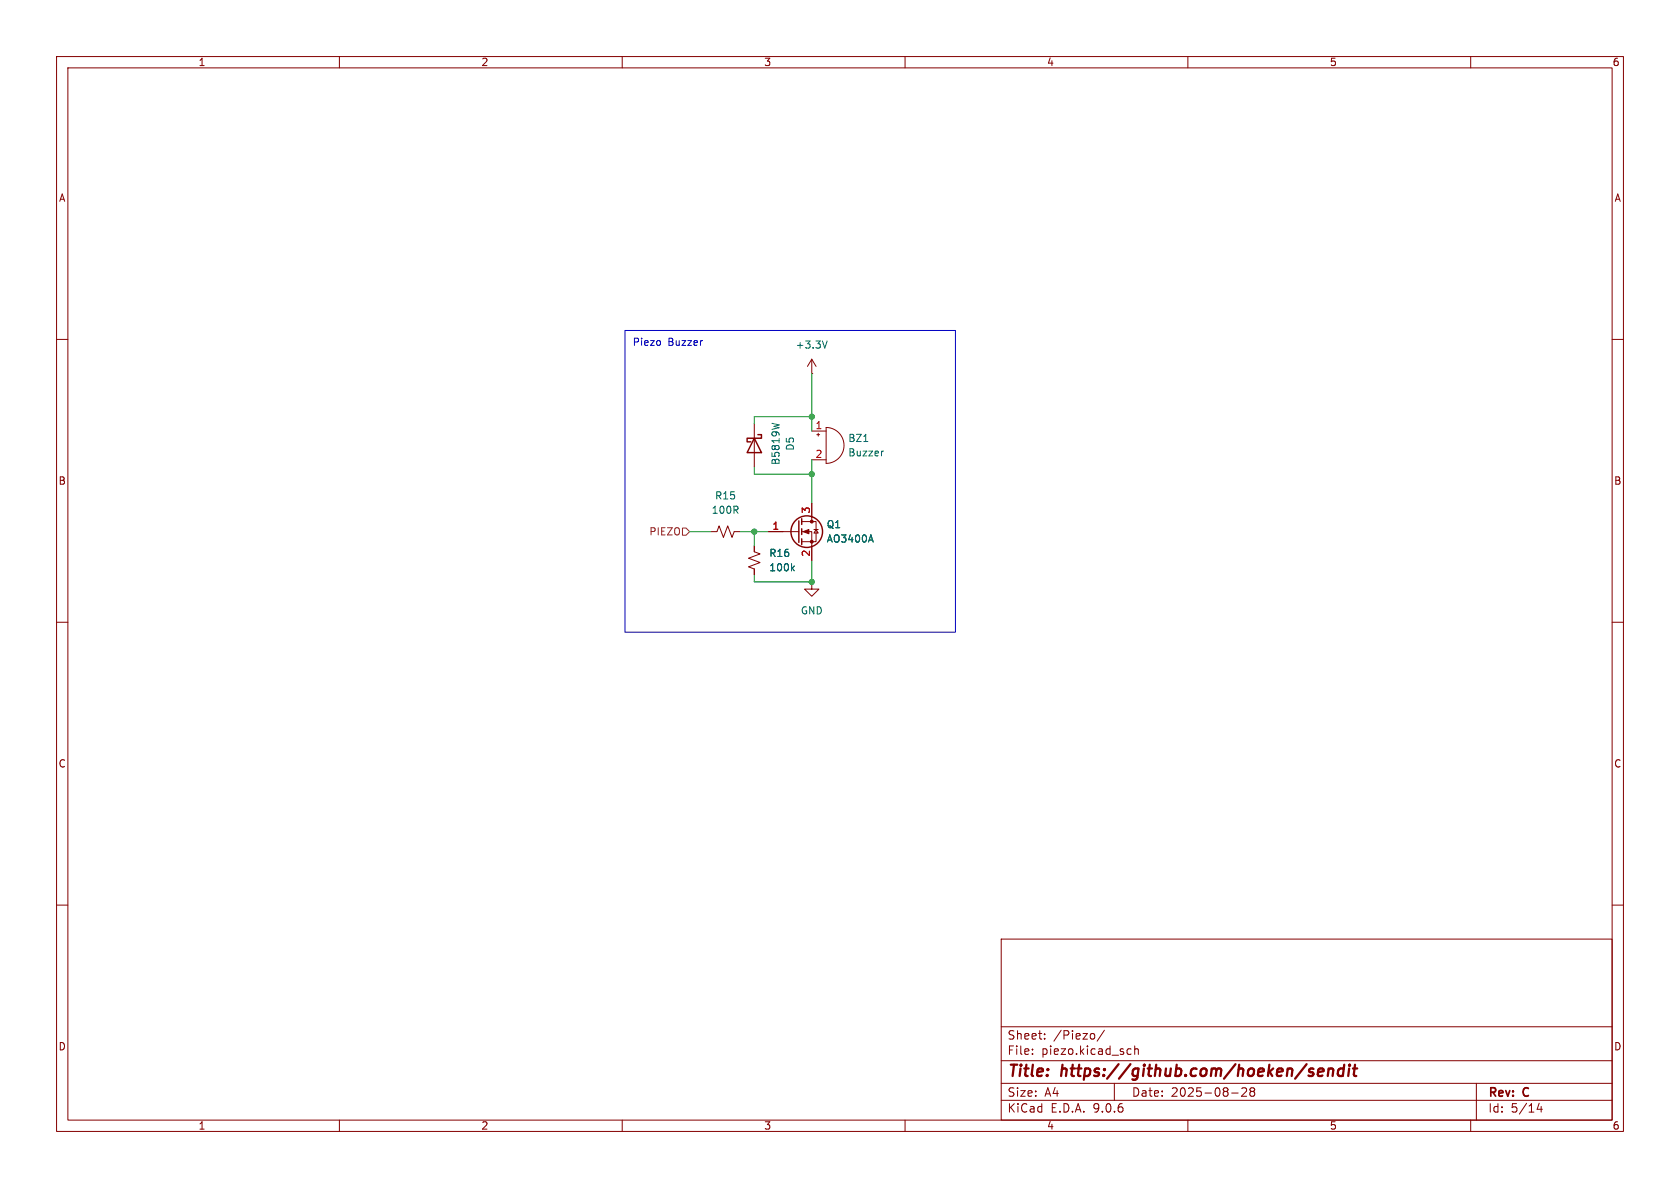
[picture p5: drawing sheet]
<svg xmlns="http://www.w3.org/2000/svg" width="297mm" height="210mm" viewBox="0 0 297 210" stroke-linecap="round" stroke-linejoin="round" font-family="sans-serif">
<g fill="none" stroke="#840000" stroke-width=".18">
<path d="M10 10h277v190h-277zM12 12h273v186h-273zM60 10v2M110 10v2M160 10v2M210 10v2M260 10v2M10 60h2M133.3 74.9v7.7M143.5 66h.1M143.5 63.5v2.5M143.5 76.2h2.5"/>
<path d="M143.5 63.5l-.8 1.3M143.5 63.5l.8 1.3M144.4 76.8h.5M144.7 76.6v.5M146 75.6a3.2 3.2 0 0 1 3.2 3.1 3.2 3.2 0 0 1-3.2 3.2zM285 60h2M125.7 94h1l.4-1 .8 2 .8-2 .7 2 .4-1h1M133.3 96.5v1l1.1 .4-2.1 .8 2.1 .7-2.1 .8 1 .4v1M135.9 94h5.3M141.7 92.2h2.6v3.6h-2.6M141.7 94h1.8v5.1M143.5 88.9v3.3"/>
<path d="M143.5 81.3h2.5M143.9 93.6h.8M144.3 93.6l.4 .6h-.8zM10 110h2M143.5 102.9v1.2h1.3l-1.3 1.3-1.3-1.3h1.3M143.5 102.9h.1M285 110h2M10 160h2M177 166h108v32h-108zM285 160h2M60 198v2M110 198v2"/>
<path d="M160 198v2M177 194.5h108M177 191.5h108M177 187.5h108M177 181.5h108M182.5 186.3v.1M182.5 185.5v.1M184.7 183.6v.1M184.7 182.8v.1M193.2 182.7l.3 .3v.4l-.3 .3M195.2 182.1l-1.2 2M197 191.5v3"/>
<path d="M199.5 185.4l.5 .1M200 186.3l-.5 .1M200.6 185.5l.2-.1 .4 .1v.9M200.6 184.9v1.5M210 198v2M217.7 193.2h1.2M220.3 192.4v.5l-.8 .9h.9M221 192.4v.3l.2 .2M221.2 192.9l-.2 .3v.5l.2 .1 .5-.1 .1-.2-.1-.4-.2-.2M221.2 192.9h.3M221.7 192.4l.1 .3-.3 .2M260 198v2"/>
<path d="M261 191.5v6.5M272.1 195l-.4 1.1h1M272.5 195.6v1"/>
</g>
<path d="M233 189.5l1-.1-.1-.4-.1-.1-.6 .1-.2 .9 .2 .3 .6-.1M234.9 189.1a.49 .49 0 0 1 .8 .1l-.1 1M234.9 188.9l-.2 1.3M237.6 189a.66 .66 0 0 0-1 .3l-.1 .5 .1 .3 .2 .1 .6-.1M237.6 188.2l-.2 2M238.5 188.9l-.2 1.3M238.6 188.2v.2M238.6 188.2l-.1 .1 .1 .1M238.6 188.2l.1 .1-.1 .1M239.2 188.9h.7M239.6 188.2l-.3 1.7 .1 .2 .4 .1" fill="none" stroke="#840000" stroke-width=".4"/>
<path d="M136.5 74.8l1.2 .3M146.2 60.3l-.4 1.2M152.7 78h.7M156.2 79.7l-.2 .1M154 94.6l.4 1.2M140.1 100.4l.3 .5M140.4 100.1l-.5 .4" fill="none" stroke="#006464" stroke-width=".18"/>
<g fill="none" stroke="#840000" stroke-width=".25">
<path d="M133.3 77.5l1.3 2.5h-2.5zM134 76.8h.6v.7h-2.5v.6h.6M141.2 92.1v3.8M141.7 91.7v1M141.7 93.5v1M141.7 95.3v1"/>
<circle cx="142.6" cy="94" r="2.79"/>
</g>
<g fill="#840000" stroke="#840000" stroke-width=".18">
<path d="M142 94l1-.4v.8z"/>
<circle cx="143.5" cy="92.2" r=".25"/>
<circle cx="143.5" cy="95.8" r=".25"/>
</g>
<path d="M120.6 93.3h.7l.6 .7-.6 .6h-.7z" fill="none" stroke="#725600" stroke-width=".18"/>
<path d="M143.5 66v10.2M143.5 73.7h-10.2v1.2M121.9 94h3.8M130.8 94h5.1M133.3 82.6v1.2h10.2M133.3 94v2.5M143.5 81.3v7.6M143.5 99.1v3.8h-10.2v-1.3" fill="none" stroke="#009600" stroke-width=".18"/>
<path d="M110.5 58.4h58.4v53.4h-58.4zM116.7 60.3v.6M124.1 60.2h.1" fill="none" stroke="#0000c2" stroke-width=".18"/>
<g fill="#009600" stroke="#009600" stroke-width=".18">
<circle cx="143.5" cy="83.8" r=".46"/>
<circle cx="143.5" cy="73.7" r=".46"/>
<circle cx="143.5" cy="102.9" r=".46"/>
<circle cx="133.3" cy="94" r=".46"/>
</g>
<g font-size="2.8" fill="#840000">
<text x="178" y="190.9">Title:</text>
<text x="187.7" y="190.9">https://github.com/hoeken/sendit</text>
</g>
<g font-size="2.1" fill="#840000">
<text x="178" y="184">Sheet:</text>
<text x="186.2" y="184">/Piezo/</text>
<text x="178" y="186.7">File:</text>
<text x="184.1" y="186.7">piezo.kicad_sch</text>
<text x="178" y="196.9">KiCad</text>
<text x="178" y="194.1">Size:</text>
<text x="184.7" y="194.1">A4</text>
<text x="185.7" y="196.9">E.D.A.</text>
<text x="193.3" y="196.9">9.0.6</text>
<text x="200" y="194.1">Date:</text>
<text x="207" y="194.1">2025-08-28</text>
<text x="263" y="194.3">Rev:</text>
<text x="263" y="196.9">Id:</text>
<text x="267.1" y="196.9">5/14</text>
<text x="269.4" y="194.3">C</text>
</g>
<g font-size="1.8" fill="#840000">
<text x="35" y="11.9">1</text>
<text x="85" y="11.9">2</text>
<text x="135" y="11.9">3</text>
<text x="185" y="11.9">4</text>
<text x="235" y="11.9">5</text>
<text x="285" y="11.9">6</text>
<text x="10.3" y="35.9">A</text>
<text x="285.3" y="35.9">A</text>
<text x="10.3" y="85.9">B</text>
<text x="285.3" y="85.9">B</text>
<text x="10.3" y="135.9">C</text>
<text x="285.3" y="135.9">C</text>
<text x="10.3" y="185.9">D</text>
<text x="285.3" y="185.9">D</text>
<text x="35" y="199.9">1</text>
<text x="85" y="199.9">2</text>
<text x="135" y="199.9">3</text>
<text x="185" y="199.9">4</text>
<text x="235" y="199.9">5</text>
<text x="285" y="199.9">6</text>
</g>
<g font-size="1.8" fill="#0000c2">
<text x="111.8" y="61.2">Piezo</text>
<text x="118.1" y="61.2">Buzzer</text>
</g>
<g font-size="1.8" fill="#006464">
<text x="140.6" y="61.8">+3.3V</text>
<text x="138" y="82.3" transform="rotate(-90 138 82.3)">B5819W</text>
<text x="140.6" y="79.8" transform="rotate(-90 140.6 79.8)">D5</text>
<text x="149.9" y="78.3">BZ1</text>
<text x="149.9" y="80.9">Buzzer</text>
<text x="126.3" y="88.5">R15</text>
<text x="125.7" y="91">100R</text>
<text x="146.1" y="93.6">Q1</text>
<text x="135.9" y="98.7">R16</text>
<text x="135.9" y="101.2">100k</text>
<text x="146.1" y="96.1">AO3400A</text>
<text x="141.5" y="108.8">GND</text>
</g>
<g font-size="1.8" fill="#a90000">
<text x="144.1" y="75.9">1</text>
<text x="144.1" y="81">2</text>
<text x="136.5" y="93.7">1</text>
<text x="143.3" y="90.9" transform="rotate(-90 143.3 90.9)">3</text>
<text x="143.3" y="98.5" transform="rotate(-90 143.3 98.5)">2</text>
</g>
<text font-size="1.8" fill="#725600" x="114.7" y="94.8">PIEZO</text>
</svg>
